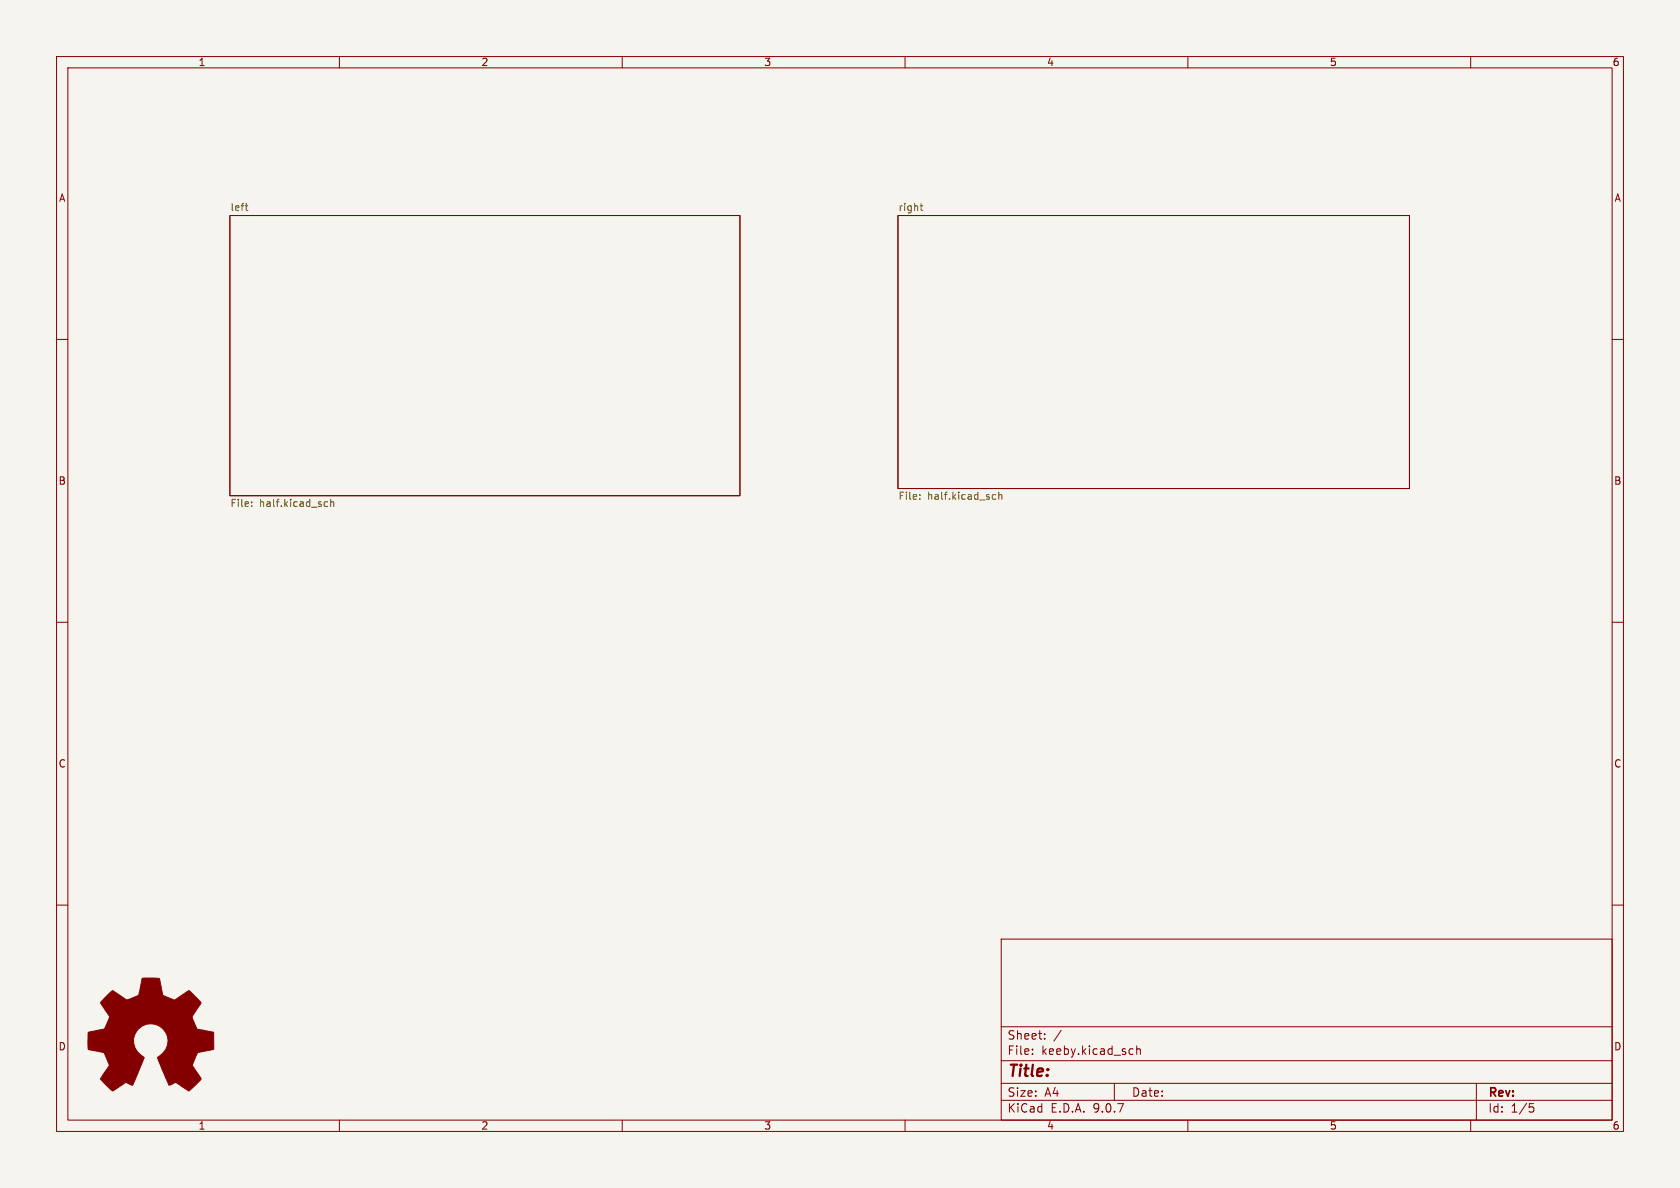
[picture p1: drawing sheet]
<svg xmlns="http://www.w3.org/2000/svg" width="297mm" height="210mm" viewBox="0 0 297 210" stroke-linecap="round" stroke-linejoin="round" font-family="sans-serif">
<path d="M0 0h297v210h-297z" fill="#f5f4ef" stroke="#f5f4ef" stroke-width=".18"/>
<g fill="none" stroke="#840000" stroke-width=".18">
<path d="M10 10h277v190h-277zM12 12h273v186h-273zM60 10v2M110 10v2M160 10v2M210 10v2M260 10v2M40.6 38.1h90.2v49.5h-90.2zM158.7 38.1h90.5v48.3h-90.5zM10 60h2M285 60h2M10 110h2"/>
<path d="M285 110h2M10 160h2M177 166h108v32h-108zM285 160h2M60 198v2M110 198v2M160 198v2M177 194.5h108M177 191.5h108M177 187.5h108M177 181.5h108M182.5 186.3v.1"/>
<path d="M182.5 185.5v.1M184.7 183.6v.1M184.7 182.8v.1M187.6 182.1l-1.3 2M197 191.5v3M199.9 185.4l.4 .1M200.3 186.3l-.4 .1M201 185.5l.2-.1 .3 .1 .1 .9M201 184.9v1.5M210 198v2M260 198v2M261 191.5v6.5"/>
<path d="M270.4 195.1h.7M270.5 195.7h.4l.3 .3-.2 .5-.5 .1"/>
</g>
<path d="M43.3 36.4h.5M43.5 37l.3 .2M162.7 36.4h.4M162.8 36v1l.3 .2" fill="none" stroke="#006464" stroke-width=".18"/>
<path d="M44.5 89.4v.1M44.5 88.8v.1M57.6 88.7l.3 .1M57.9 89.5h-.3M58.5 88.8l.1-.1 .3 .1 .1 .7M58.5 88.3v1.2M162.6 88.1v.2M162.6 87.5v.1M175.7 87.4l.3 .1M176 88.2l-.3 .1M176.6 87.5l.2-.1 .3 .1v.8M176.6 87v1.3" fill="none" stroke="#725600" stroke-width=".18"/>
<path d="M18.4 176.5l1.5-1.4 2.4 1.6a4.7 4.7 0 0 0 2.2-.8l.6-3h2.9a.92 .92 0 0 1 .4 1l.4 2 2.1 .9 2.4-1.6a.97 .97 0 0 1 .8 .6l1.4 1.5-1.5 2.4v.2l.2 .6 .6 1.4 3 .6v3l-2.8 .6-1 2.2 1.6 2.4-1.5 1.6a.81 .81 0 0 1-.8 .5l-2.2-1.5-1.2 .5-2.1-4.8a3.1 3.1 0 0 0 1.8-3.5 3.1 3.1 0 0 0-2.9-2.5 3.1 3.1 0 0 0-3 2.4 3.1 3.1 0 0 0 1.7 3.4l.1 .2-2.1 4.8-1-.4a3.5 3.5 0 0 0-1.7 1l-.8 .5-2.1-2.1a.93 .93 0 0 1 .4-.9l1.2-1.6-.9-2.1a3.7 3.7 0 0 0-1.9-.5l-1-.3v-2.8a.87 .87 0 0 1 .9-.3l2-.4 .6-1.4a.82 .82 0 0 0 0-1.2l-1.3-2.1z" fill="#840000" stroke="#840000" stroke-width=".18"/>
<text font-size="2.8" fill="#840000" x="178" y="190.9">Title:</text>
<g font-size="2.1" fill="#840000">
<text x="178" y="184">Sheet:</text>
<text x="178" y="186.7">File:</text>
<text x="184.1" y="186.7">keeby.kicad_sch</text>
<text x="178" y="196.9">KiCad</text>
<text x="178" y="194.1">Size:</text>
<text x="184.7" y="194.1">A4</text>
<text x="185.7" y="196.9">E.D.A.</text>
<text x="193.3" y="196.9">9.0.7</text>
<text x="200" y="194.1">Date:</text>
<text x="263" y="194.3">Rev:</text>
<text x="263" y="196.9">Id:</text>
<text x="267.1" y="196.9">1/5</text>
</g>
<g font-size="1.8" fill="#840000">
<text x="35" y="11.9">1</text>
<text x="85" y="11.9">2</text>
<text x="135" y="11.9">3</text>
<text x="185" y="11.9">4</text>
<text x="235" y="11.9">5</text>
<text x="285" y="11.9">6</text>
<text x="10.3" y="35.9">A</text>
<text x="285.3" y="35.9">A</text>
<text x="10.3" y="85.9">B</text>
<text x="285.3" y="85.9">B</text>
<text x="10.3" y="135.9">C</text>
<text x="285.3" y="135.9">C</text>
<text x="10.3" y="185.9">D</text>
<text x="285.3" y="185.9">D</text>
<text x="35" y="199.9">1</text>
<text x="85" y="199.9">2</text>
<text x="135" y="199.9">3</text>
<text x="185" y="199.9">4</text>
<text x="235" y="199.9">5</text>
<text x="285" y="199.9">6</text>
</g>
<g font-size="1.8" fill="#006464">
<text x="40.6" y="37.4">left</text>
<text x="158.7" y="37.4">right</text>
</g>
<g font-size="1.8" fill="#725600">
<text x="40.6" y="89.9">File:</text>
<text x="45.9" y="89.9">half.kicad_sch</text>
<text x="158.7" y="88.7">File:</text>
<text x="164" y="88.7">half.kicad_sch</text>
</g>
</svg>
